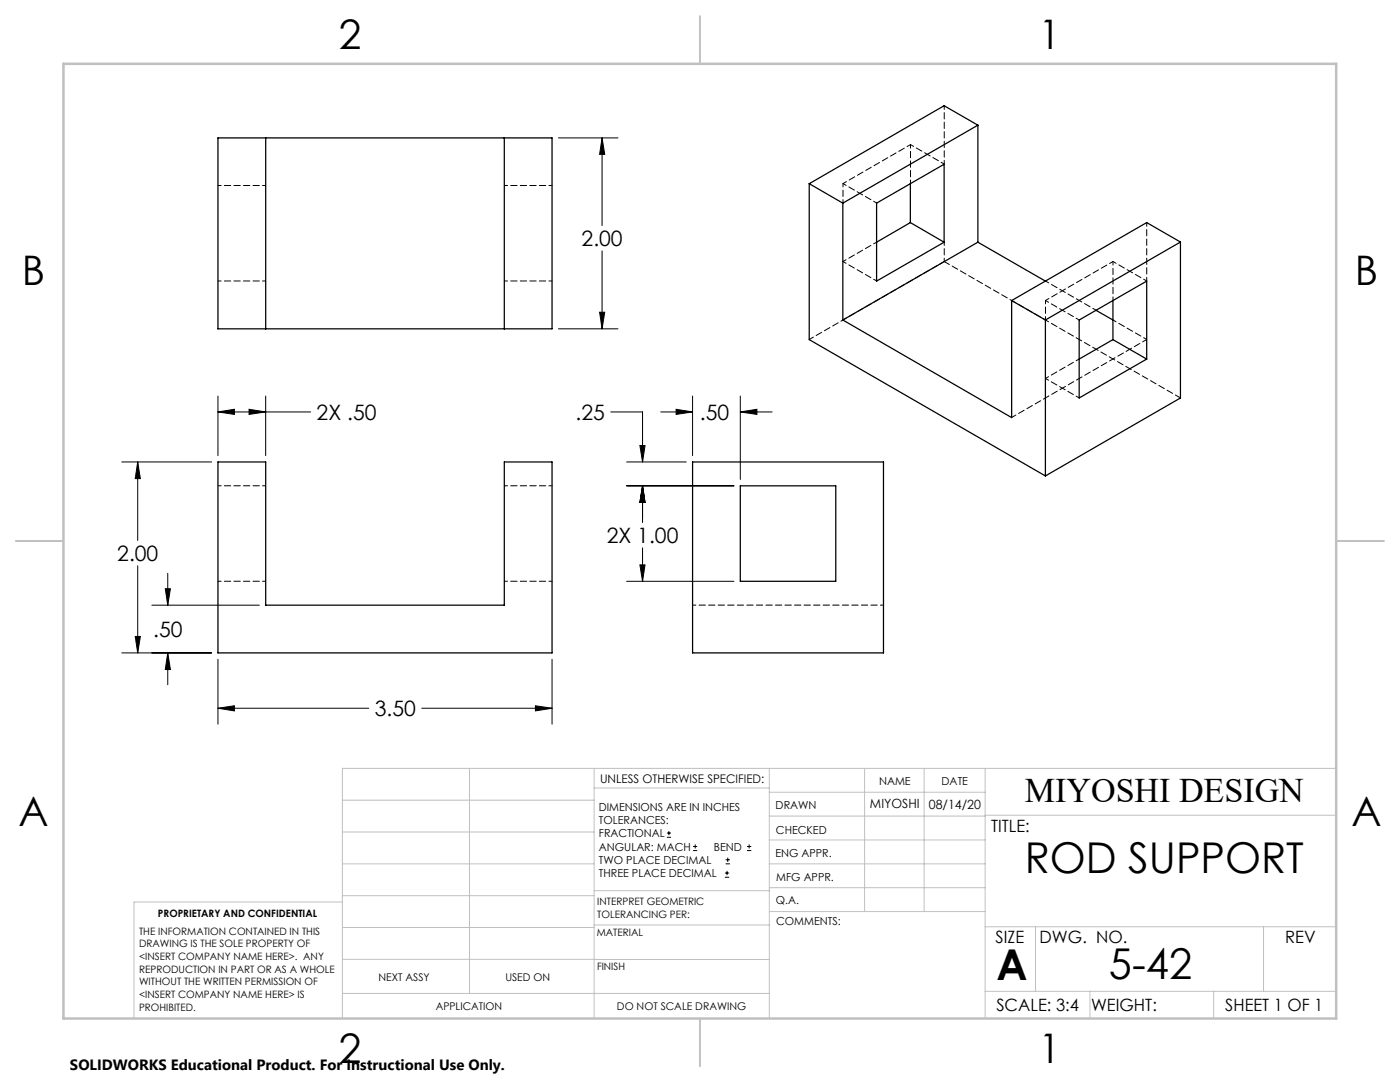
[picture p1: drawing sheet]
<svg xmlns="http://www.w3.org/2000/svg" width="279mm" height="216mm" viewBox="0 0 279 216" stroke-linecap="round" stroke-linejoin="round" font-family="sans-serif">
<g fill="none" stroke="#000" stroke-width=".2">
<path d="M111.4 27.5h11.9M120.2 27.5l.5 3.3h-1zM120.2 27.5v17.5M120.2 50.1v15.5M43.5 79v11.9M53 79v11.9M111.4 65.6h11.9M119.7 62.3h1l-.5 3.3zM138.2 79v11.9M147.7 79v16.7M24.3 92.2h17.9M27.5 92.2l.5 3.3h-1z"/>
<path d="M27.5 92.2v15.6M43.5 82.2l3.3-.5v1zM43.5 82.2h18.5M49.7 81.7l3.3 .5-3.3 .5zM121.9 82.2h6.3v10M125.1 92.2h11.8M125.1 96.9h21.4M127.7 88.9h1l-.5 3.3zM128.2 96.9l.5 3.4h-1zM128.2 96.9v7.4M131.9 82.2h6.3M134.9 81.7l3.3 .5-3.3 .5z"/>
<path d="M147.7 82.2l3.4-.5v1zM147.7 82.2h6.4M27.5 112.9v17.4M33 117.5h1l-.5 3.3zM33.5 114.4v6.4M125.1 116h21.4M127.7 112.7h1l-.5 3.3zM128.2 109.3v6.7M24.3 130.3h17.9M27 127h1l-.5 3.3zM30.3 120.8h21.5M33.5 130.3l.5 3.3h-1z"/>
<path d="M33.5 130.3v6.3M43.5 131.6v12.9M110.2 131.6v12.9M43.5 141.3l3.3-.5v1.1zM43.5 141.3h30.1M84.2 141.3h26M106.9 140.8l3.3 .5-3.3 .6zM133.1 167.1h.8M133.1 166.2h.8M133.5 165.8v.9M138.3 169.7h.8M138.3 168.9h.8"/>
<path d="M138.7 168.5v.8M144.7 175h.8M144.7 174.2h.8M144.8 172.4h.9M144.8 171.6h.9M145.1 173.8v.8M145.2 171.1v.9M149.1 169.7h.8M149.1 168.9h.8M149.5 168.5v.8"/>
</g>
<g fill="none" stroke="#c0c0c0" stroke-width=".2">
<path d="M68.3 159.7h50.3M93.7 153.3v44.9M118.6 153.3v49.9M118.6 157.2h34.9M153.5 153.3v49.9M153.5 158.1h43.1M172.5 153.3v28.6M184.4 153.3v28.6M196.6 153.3v49.9M266.7 153.3h-198.4v49.9M68.3 178.7h50.3M68.3 172.4h50.3"/>
<path d="M68.3 166h50.3M68.3 180h-41.6v23.2M118.6 177.7h35M153.5 167.6h43.1M153.5 162.8h43.1M153.5 172.4h43.1M153.5 177.1h43.1M196.6 162.7h70.1M68.3 198.2h85.2M68.3 191.4l85.2 .1M68.3 185.1h50.3M118.6 184.6h35"/>
<path d="M153.6 181.9h43M196.6 197.8h70.1M196.6 184.9h70.1M206.7 184.9v12.9M217.5 197.8v5.4M242.2 197.8v5.4M252.2 184.9v12.9"/>
</g>
<path d="M139.7 3.2v9.5M3.1 107.9h9.6M266.7 107.9h9.5M139.7 203.2v9.6" fill="none" stroke="#c0c0c0" stroke-width=".25"/>
<path d="M12.7 12.7h254v190.5h-254z" fill="none" stroke="#c0c0c0" stroke-width=".5"/>
<path d="M49.7 81.7l3.3 .5-3.3 .5zM43.5 82.2l3.3-.5v1zM27.5 92.2l.5 3.3h-1zM27 127h1l-.5 3.3zM43.5 141.3l3.3-.5v1.1zM106.9 140.8l3.3 .5-3.3 .6zM33 117.5h1l-.5 3.3zM33.5 130.3l.5 3.3h-1zM128.2 96.9l.5 3.4h-1zM127.7 112.7h1l-.5 3.3zM134.9 81.7l3.3 .5-3.3 .5zM147.7 82.2l3.4-.5v1zM128.2 96.9l.5 3.4h-1zM127.7 88.9h1l-.5 3.3zM120.2 27.5l.5 3.3h-1zM119.7 62.3h1l-.5 3.3z" fill="#000"/>
<g fill="none" stroke="#000" stroke-width=".25">
<path d="M43.5 27.5h66.7v38.1h-66.7zM53 27.5v38.1M100.6 27.5v38.1M161.5 36.7v31.1l47.1 27.2M161.5 36.7l6.7 3.8M181.7 36.7v7.7M195.2 25l-6.8-3.9-26.9 15.6M195.2 25l-27 15.5M195.2 25v23.3M168.2 40.5v23.4M174.9 40.5l13.5-7.7v15.5l-13.5 7.8zM181.7 44.4l6.7 3.9"/>
<path d="M181.7 44.4l-6.8 3.9M195.2 48.3l-27 15.6M195.2 48.3l13.4 7.8M201.9 60l6.7 3.9M201.9 60v23.3l-33.7-19.4M222.1 60v7.8M235.6 48.3l-27 15.6M235.6 48.3l-6.8-3.9-26.9 15.6M235.6 48.3v31.1l-27 15.6M208.6 63.9v31.1M215.4 63.9l13.4-7.8v15.5l-13.4 7.8zM218.7 61.9l3.4 2"/>
<path d="M222.1 67.8l6.7 3.8M222.1 67.8l-6.7 3.8M43.5 92.2h9.5v28.6h47.6v-28.6h9.6v38.1h-66.7zM138.2 92.2h38.1v38.1h-38.1zM147.7 96.9h19.1v19.1h-19.1z"/>
</g>
<g fill="none" stroke="#000" stroke-width=".2" stroke-dasharray="1.3 .6" stroke-dashoffset=".6">
<path d="M43.5 37h9.5M100.7 37h9.5M168.2 36.6l6.8 3.9M168.2 36.6v3.9M181.7 28.9l6.7 3.8M181.7 36.6v-7.7M43.5 56.1h9.5M100.7 56.1h9.5M168.2 52.2l6.8 3.9M168.2 52.2l6.8-3.9M188.4 48.3v3.9M208.6 60l6.8 3.8"/>
<path d="M208.6 60v3.8M222.1 52.2l6.8 3.9M222.1 60v-7.8M208.6 75.5l6.8 3.9M208.6 75.5l6.8-3.9M228.9 67.7l-6.8-3.8M43.5 96.9h9.5M100.7 96.9h9.5M43.5 116h9.5M100.7 116h9.5M138.2 120.7h38.1"/>
</g>
<path d="M181.7 28.9l-13.5 7.7M188.4 21.1v11.6M222.1 52.2l-13.5 7.8M228.9 44.4v11.7M218.8 61.9l-10.2-5.8" fill="none" stroke="#000" stroke-width=".2" stroke-dasharray="1.3 .6" stroke-dashoffset=".5"/>
<path d="M161.5 67.7l26.9-15.5M201.9 83.3l27-15.6" fill="none" stroke="#000" stroke-width=".2" stroke-dasharray="1.3 .6" stroke-dashoffset=".3"/>
<path d="M188.4 52.2l47.2 27.2" fill="none" stroke="#000" stroke-width=".2" stroke-dasharray="1.3 .6" stroke-dashoffset=".1"/>
<g font-size="8.5">
<text x="204.5" y="174.2">ROD SUPPORT</text>
<text x="198.9" y="195.5">A</text>
<text x="221.3" y="195.4">5-42</text>
</g>
<g font-size="8.1">
<text x="67.6" y="9.7">2</text>
<text x="207.3" y="9.7">1</text>
<text x="4.4" y="57">B</text>
<text x="270.4" y="57">B</text>
<text x="3.7" y="164.9">A</text>
<text x="269.7" y="164.9">A</text>
<text x="67.6" y="212.2">2</text>
<text x="207.3" y="212.2">1</text>
</g>
<text font-size="6.9" x="204.5" y="160.1">MIYOSHI DESIGN</text>
<g font-size="4.2">
<text x="116.1" y="49.1">2.00</text>
<text x="63.2" y="83.8">2X .50</text>
<text x="114.9" y="83.8">.25</text>
<text x="139.7" y="83.8">.50</text>
<text x="23.4" y="112">2.00</text>
<text x="121.1" y="108.4">2X 1.00</text>
<text x="30.6" y="127.1">.50</text>
<text x="74.8" y="142.9">3.50</text>
</g>
<g font-size="3.4">
<text x="197.8" y="166">TITLE:</text>
<text x="198.7" y="188.1">SIZE</text>
<text x="207.5" y="188.1">DWG. NO.</text>
<text x="256.5" y="188.2">REV</text>
<text x="198.8" y="201.7">SCALE: 3:4</text>
<text x="217.7" y="201.8">WEIGHT:</text>
<text x="244.5" y="201.7">SHEET 1 OF 1</text>
</g>
<text font-size="3" x="14" y="213.5">SOLIDWORKS Educational Product. For Instructional Use Only.</text>
<g font-size="2.5">
<text x="173.6" y="161.3">MIYOSHI</text>
<text x="185.4" y="161.4">08/14/20</text>
</g>
<text font-size="2.4" x="119.8" y="156.2">UNLESS OTHERWISE SPECIFIED:</text>
<g font-size="2.2">
<text x="119.5" y="161.8">DIMENSIONS ARE IN INCHES</text>
<text x="154.8" y="161.4">DRAWN</text>
<text x="175.4" y="156.6">NAME</text>
<text x="187.9" y="156.7">DATE</text>
<text x="119.5" y="164.4">TOLERANCES:</text>
<text x="119.5" y="167.1">FRACTIONAL</text>
<text x="154.9" y="166.3">CHECKED</text>
<text x="119.5" y="169.7">ANGULAR: MACH</text>
<text x="119.5" y="172.4">TWO PLACE DECIMAL</text>
<text x="142.5" y="169.7">BEND</text>
<text x="154.8" y="171">ENG APPR.</text>
<text x="119.5" y="175">THREE PLACE DECIMAL</text>
<text x="154.9" y="175.7">MFG APPR.</text>
<text x="154.9" y="180.4">Q.A.</text>
<text x="154.9" y="184.6">COMMENTS:</text>
</g>
<g font-size="2.1">
<text x="75.5" y="195.7">NEXT ASSY</text>
<text x="100.9" y="195.7">USED ON</text>
<text x="86.9" y="201.5">APPLICATION</text>
<text x="123.1" y="201.6">DO NOT SCALE DRAWING</text>
</g>
<g font-size="2">
<text x="31.5" y="182.9">PROPRIETARY AND CONFIDENTIAL</text>
<text x="119.2" y="180.6">INTERPRET GEOMETRIC</text>
<text x="119.2" y="183.1">TOLERANCING PER:</text>
<text x="27.8" y="186.5">THE INFORMATION CONTAINED IN THIS</text>
<text x="27.8" y="189">DRAWING IS THE SOLE PROPERTY OF</text>
<text x="27.8" y="191.6">&lt;INSERT COMPANY NAME HERE&gt;. ANY</text>
<text x="119.1" y="186.7">MATERIAL</text>
<text x="27.8" y="194.1">REPRODUCTION IN PART OR AS A WHOLE</text>
<text x="27.8" y="196.6">WITHOUT THE WRITTEN PERMISSION OF</text>
<text x="119.1" y="193.5">FINISH</text>
<text x="27.8" y="199.1">&lt;INSERT COMPANY NAME HERE&gt; IS</text>
<text x="27.8" y="201.7">PROHIBITED.</text>
</g>
</svg>
